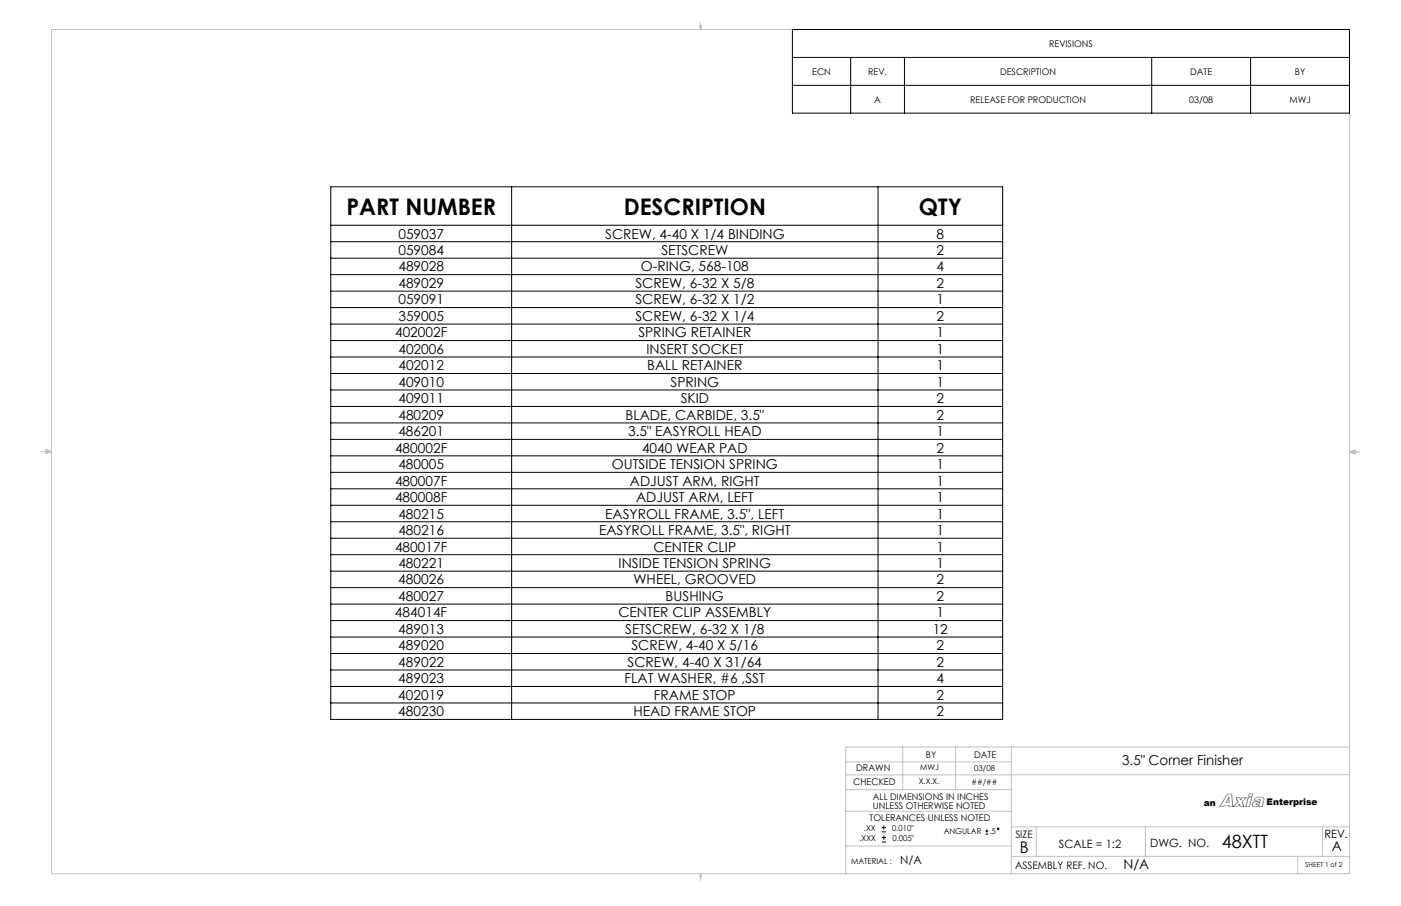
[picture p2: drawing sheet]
<svg xmlns="http://www.w3.org/2000/svg" width="432mm" height="279mm" viewBox="0 0 432 279" stroke-linecap="round" stroke-linejoin="round" font-family="sans-serif">
<g fill="none" stroke="#c0c0c0" stroke-width=".31">
<path d="M15.9 9.1h400v260.4h-400zM215.6 8h.6l-.3 1.1zM215.7 8l.2 1.1M215.9 6.9v2.2M216 8l-.1 1.1M12.7 139.3h3.2M14.2 139.1l1.7 .2M14.2 138.7l1.7 .6-1.7 .5zM15.9 139.3l-1.7 .3M415.9 139.4h3.2M415.9 139.4l1.8-.6v1.2zM415.9 139.4l1.8 .3"/>
<path d="M417.7 139.2l-1.8 .2M260.7 234.9h51M278.2 230.4v13.1M294.5 230.4v13.1M311.7 230.4v39.1M415.9 230.4h-155.2v39.1M415.9 238.9l-155.2 .1M260.7 250.2h51M260.7 243.5h51M311.7 255h104.2M319.4 255v9.1M353 255v9.1"/>
<path d="M407.6 255v9.1M215.9 269.5v2.1M215.9 269.5l.3 .8h-.6zM260.7 260.9h51M311.7 264.1h104.2M400 264.1v5.4"/>
</g>
<g fill="none" stroke="#000" stroke-width=".31">
<path d="M244.2 9.1h171.7v25.8h-171.7zM244.2 17.7h171.7M262.2 17.7v17.2M278.8 17.7v17.2M355 17.7v17.2M385.4 17.7v17.2M244.2 26.3h171.7M102 57.6h207v164.3h-207zM157.7 57.6v164.3M270.6 57.6v164.3M102 69.5h207M102 74.5h207"/>
<path d="M102 79.6h207M102 84.7h207M102 89.8h207M102 94.9h207M102 99.9h207M102 105h207M102 110.1h207M102 115.2h207M102 120.3h207M102 125.3h207M102 130.4h207M102 135.5h207"/>
<path d="M102 140.6h207M102 145.7h207M102 150.7h207M102 155.8h207M102 160.9h207M102 166h207M102 171.1h207M102 176.1h207M102 181.2h207M102 186.3h207M102 191.4h207M102 196.5h207"/>
<path d="M102 201.5h207M102 206.6h207M102 211.7h207M102 216.8h207M271.7 256.5h1.3M271.7 255.2h1.3M271.7 259.7h1.4M271.7 258.3h1.4M272.4 254.5v1.4M272.4 257.6v1.4M303.7 257.2h.9M303.7 256.3h.9"/>
<path d="M304.1 255.8v1"/>
<circle cx="307.6" cy="255.6" r=".23"/>
</g>
<g font-size="7.1">
<text x="106.8" y="66.2">PART NUMBER</text>
<text x="192.2" y="66.2">DESCRIPTION</text>
<text x="283.2" y="66.2">QTY</text>
</g>
<text font-size="5.8" x="375.9" y="248.7">Axia</text>
<text font-size="5.6" x="376.5" y="261.7">48XTT</text>
<text font-size="4.9" x="314.3" y="263">B</text>
<g font-size="4.2">
<text x="122.8" y="73.6">059037</text>
<text x="186.5" y="73.6">SCREW, 4-40 X 1/4 BINDING</text>
<text x="288.7" y="73.6">8</text>
<text x="122.8" y="83.7">489028</text>
<text x="122.8" y="78.6">059084</text>
<text x="197.5" y="83.7">O-RING, 568-108</text>
<text x="203.9" y="78.6">SETSCREW</text>
<text x="288.7" y="83.7">4</text>
<text x="288.7" y="78.6">2</text>
<text x="122.8" y="88.8">489029</text>
<text x="195.8" y="88.8">SCREW, 6-32 X 5/8</text>
<text x="288.7" y="88.8">2</text>
<text x="122.8" y="93.9">059091</text>
<text x="195.8" y="93.9">SCREW, 6-32 X 1/2</text>
<text x="288.7" y="93.9">1</text>
<text x="122.8" y="99">359005</text>
<text x="195.8" y="99">SCREW, 6-32 X 1/4</text>
<text x="288.7" y="99">2</text>
<text x="121.8" y="104">402002F</text>
<text x="196.7" y="104">SPRING RETAINER</text>
<text x="288.7" y="104">1</text>
<text x="122.8" y="109.1">402006</text>
<text x="199.3" y="109.1">INSERT SOCKET</text>
<text x="288.7" y="109.1">1</text>
<text x="122.8" y="119.3">409010</text>
<text x="122.8" y="114.2">402012</text>
<text x="199.5" y="114.2">BALL RETAINER</text>
<text x="206.7" y="119.3">SPRING</text>
<text x="288.7" y="114.2">1</text>
<text x="288.7" y="119.3">1</text>
<text x="122.8" y="124.4">409011</text>
<text x="209.8" y="124.4">SKID</text>
<text x="288.7" y="124.4">2</text>
<text x="122.8" y="129.4">480209</text>
<text x="192.8" y="129.4">BLADE, CARBIDE, 3.5&quot;</text>
<text x="288.7" y="129.4">2</text>
<text x="122.8" y="134.5">486201</text>
<text x="193.6" y="134.5">3.5&quot; EASYROLL HEAD</text>
<text x="288.7" y="134.5">1</text>
<text x="121.8" y="139.6">480002F</text>
<text x="197.9" y="139.6">4040 WEAR PAD</text>
<text x="288.7" y="139.6">2</text>
<text x="121.8" y="149.8">480007F</text>
<text x="122.8" y="144.7">480005</text>
<text x="188.6" y="144.7">OUTSIDE TENSION SPRING</text>
<text x="194.1" y="149.8">ADJUST ARM, RIGHT</text>
<text x="288.7" y="144.7">1</text>
<text x="288.7" y="149.8">1</text>
<text x="121.8" y="154.8">480008F</text>
<text x="196.1" y="154.8">ADJUST ARM, LEFT</text>
<text x="288.7" y="154.8">1</text>
<text x="122.8" y="159.9">480215</text>
<text x="186.5" y="159.9">EASYROLL FRAME, 3.5&quot;, LEFT</text>
<text x="288.7" y="159.9">1</text>
<text x="122.8" y="165">480216</text>
<text x="184.6" y="165">EASYROLL FRAME, 3.5&quot;, RIGHT</text>
<text x="288.6" y="165">1</text>
<text x="121.7" y="170.1">480017F</text>
<text x="201.4" y="170.1">CENTER CLIP</text>
<text x="288.6" y="170.1">1</text>
<text x="122.8" y="175.2">480221</text>
<text x="190.7" y="175.2">INSIDE TENSION SPRING</text>
<text x="288.6" y="175.2">1</text>
<text x="122.8" y="180.2">480026</text>
<text x="122.8" y="185.3">480027</text>
<text x="195.2" y="180.2">WHEEL, GROOVED</text>
<text x="205.1" y="185.3">BUSHING</text>
<text x="288.6" y="185.3">2</text>
<text x="288.6" y="180.2">2</text>
<text x="121.7" y="190.4">484014F</text>
<text x="190.6" y="190.4">CENTER CLIP ASSEMBLY</text>
<text x="288.6" y="190.4">1</text>
<text x="122.8" y="195.5">489013</text>
<text x="192.7" y="195.5">SETSCREW, 6-32 X 1/8</text>
<text x="287.5" y="195.5">12</text>
<text x="122.8" y="200.6">489020</text>
<text x="194.6" y="200.6">SCREW, 4-40 X 5/16</text>
<text x="288.6" y="200.6">2</text>
<text x="122.8" y="205.6">489022</text>
<text x="193.4" y="205.6">SCREW, 4-40 X 31/64</text>
<text x="288.6" y="205.6">2</text>
<text x="122.8" y="215.8">402019</text>
<text x="122.8" y="210.7">489023</text>
<text x="192.5" y="210.7">FLAT WASHER, #6 ,SST</text>
<text x="201.5" y="215.8">FRAME STOP</text>
<text x="288.6" y="210.7">4</text>
<text x="288.6" y="215.8">2</text>
<text x="122.8" y="220.9">480230</text>
<text x="195.2" y="220.9">HEAD FRAME STOP</text>
<text x="288.6" y="220.9">2</text>
<text x="345.9" y="236">3.5&quot; Corner Finisher</text>
<text x="410.4" y="262.5">A</text>
<text x="346.2" y="268">N/A</text>
</g>
<g font-size="3.5">
<text x="326.3" y="261.5">SCALE = 1:2</text>
<text x="354.5" y="261.2">DWG. NO.</text>
<text x="408.2" y="258.4">REV.</text>
<text x="277.5" y="266.4">N/A</text>
</g>
<g font-size="3.2">
<text x="312.9" y="258.4">SIZE</text>
<text x="312.9" y="268.1">ASSEMBLY REF. NO.</text>
</g>
<g font-size="2.8">
<text x="323.4" y="14.4">REVISIONS</text>
<text x="250.4" y="23">ECN</text>
<text x="267.6" y="23">REV.</text>
<text x="308.3" y="23">DESCRIPTION</text>
<text x="366.8" y="23">DATE</text>
<text x="399.1" y="23">BY</text>
<text x="269.5" y="31.6">A</text>
<text x="299" y="31.6">RELEASE FOR PRODUCTION</text>
<text x="366.5" y="31.6">03/08</text>
<text x="397.4" y="31.6">MWJ</text>
<text x="285.4" y="233.8">BY</text>
<text x="300.3" y="233.6">DATE</text>
<text x="263.9" y="237.8">DRAWN</text>
<text x="263" y="242.1">CHECKED</text>
<text x="269.1" y="246.7">ALL DIMENSIONS IN INCHES</text>
<text x="269.1" y="249.5">UNLESS OTHERWISE NOTED</text>
<text x="371.1" y="248.5">an</text>
<text x="390.4" y="248.4">Enterprise</text>
<text x="268" y="253.2">TOLERANCES UNLESS NOTED</text>
</g>
<g font-size="2.5">
<text x="283.6" y="237.6">MWJ</text>
<text x="300.2" y="237.7">03/08</text>
<text x="283.2" y="241.9">X.X.X.</text>
<text x="299.5" y="242">##/##</text>
<text x="266.3" y="256.3">.XX</text>
<text x="275" y="256.3">0.010&quot;</text>
<text x="290.9" y="257.2">ANGULAR</text>
<text x="304.9" y="257.2">.5</text>
<text x="264.9" y="259.5">.XXX</text>
<text x="275" y="259.3">0.005&quot;</text>
<text x="262.4" y="266.4">MATERIAL :</text>
</g>
<text font-size="2.1" x="402.3" y="267.5">SHEET 1 of 2</text>
</svg>
